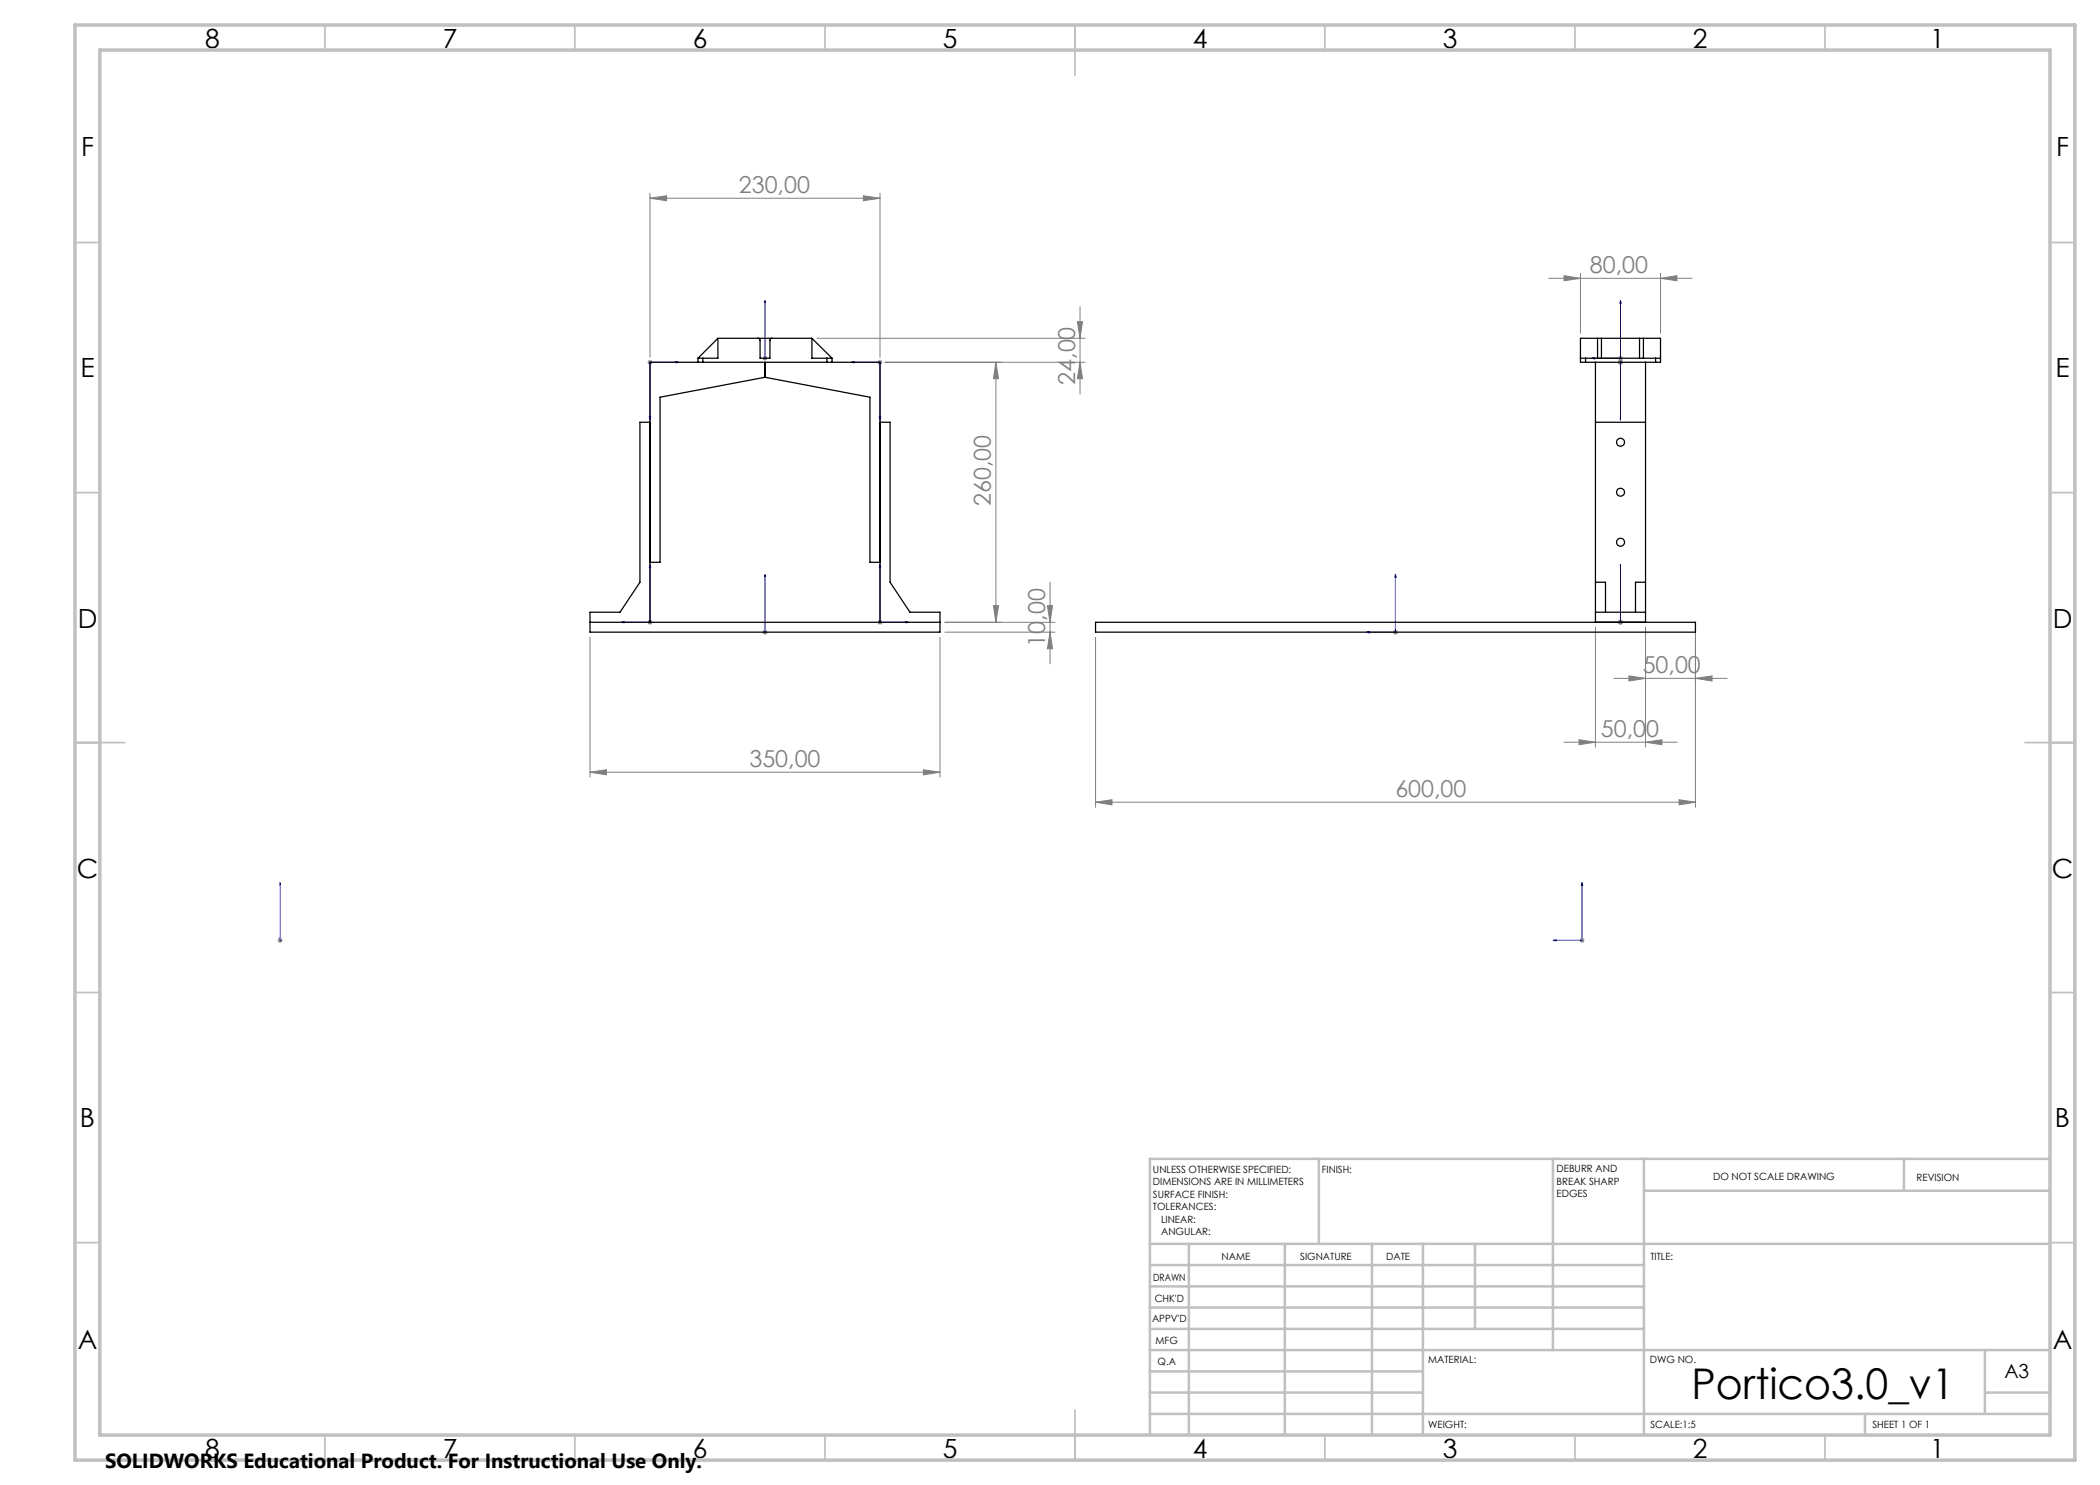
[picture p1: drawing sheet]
<svg xmlns="http://www.w3.org/2000/svg" width="420mm" height="297mm" viewBox="0 0 420 297" stroke-linecap="round" stroke-linejoin="round" font-family="sans-serif">
<g fill="none" stroke="#00f" stroke-width=".2">
<path d="M135.2 72.3l.5 .2-.5 .1zM135.7 72.5h-5.7v11.5M153 71.5v.3zM153 60.1v.6v-.6M153 71.6h.1M153 60.1v11.5M170.2 72.5l.6-.2v.3zM170.2 72.5h5.8v11.5M318.3 71.6l.6-.1v.3zM324.1 72.3v.3zM324.1 60.1l.1 .6h-.2zM324.1 72.5h.1"/>
<path d="M324.1 60.1v11.5h-5.8M324.1 72.5v11.5M129.9 83.4h.2l-.1 .6zM175.9 83.4h.2l-.1 .6zM324.1 84v-.6v.6M130 112.9l.1 .6h-.2zM130 112.9v11.6h-5.8M153 114.9v.6v-.6M153 114.9v11.5M176 112.9l.1 .6h-.2zM176 112.9v11.6h5.8M279.1 114.9l.2 .6h-.4z"/>
<path d="M279.1 114.9v11.5h-5.8M324.1 112.9v.6v-.6M324.1 112.9v11.6M124.2 124.5l.6-.2v.3zM153 126.3v.3zM153 126.4h.1M181.2 124.3l.6 .2-.6 .1zM273.3 126.4l.6-.1v.3zM324.1 124.3v.3zM324.1 124.5h.1M56 176.5v.6v-.6M56 176.5v11.6"/>
<path d="M316.4 176.5l.1 .6h-.2zM316.4 176.5v11.6h-5.7M56 187.9v.3zM56 188.1h.1M310.7 188.1l.5-.2v.3z"/>
</g>
<g fill="none" stroke="#808080" stroke-width=".2">
<path d="M130 39.6l3.3-.4v.9zM130 38.7v32.7M130 39.6h46M172.7 39.2l3.3 .4-3.3 .5zM176 38.7v32.7M309.7 55.7h28.8M312.8 55.1l3.3 .6-3.3 .5zM316.1 54.6v12M332.1 55.7l3.3-.6v1.1zM332.1 54.6v12M129.5 72.5h1M129.6 72.1l.8 .7"/>
<path d="M130 72v1M130.4 72.1l-.8 .7M152.5 71.6h1M152.6 71.3l.8 .7M153 71.2v.9M153.4 71.3l-.8 .7M163.4 67.7h53.6M175.5 72.5h1M175.6 72.1l.8 .7M176 72v1M176.4 72.1l-.8 .7M177 72.5h40"/>
<path d="M199.2 72.5l.5 3.2h-1zM199.2 72.5v52M215.5 64.3h1l-.5 3.4zM216 72.5l.5 3.2h-1zM216 61.3v17.5M323.6 72.5h1M323.6 71.6h1M323.7 72.1l.7 .7M323.7 71.3l.7 .7M324.1 71.2v1.8M324.4 72.1l-.7 .7M324.4 71.3l-.7 .7"/>
<path d="M210 116.4v16.4M118 127.5v27.9M129.5 124.5h1M129.6 124.1l.8 .7M130 124v1M130.4 124.1l-.8 .7M152.5 126.4h1M152.6 126.1l.8 .7M153 125.9v1.1M153.4 126.1l-.8 .7M175.5 124.5h1M175.6 124.1l.8 .7"/>
<path d="M176 124v1M176.4 124.1l-.8 .7M188 127.5v27.9M189 124.5h22M189 126.4h22M198.7 121.1h1l-.5 3.4zM209.5 121.1h1l-.5 3.4zM210 126.4l.5 3.3h-1zM219.1 127.5v34M278.6 126.4h1M278.7 126.1l.8 .7M279.1 125.9v1.1"/>
<path d="M279.5 126.1l-.8 .7M319.1 125.4v24M322.8 135.7h22.6M323.6 124.5h1M323.7 124.1l.7 .7M324.1 124v1M324.4 124.1l-.7 .7M325.8 135.2l3.3 .5-3.3 .5zM329.1 125.4v24M339.1 135.7l3.3-.5v1zM339.1 125.4v36.1M118 154.4l3.3-.5v1.1z"/>
<path d="M118 154.4h70M184.7 153.9l3.3 .5-3.3 .6zM312.7 148.4h22.8M315.8 148l3.3 .4-3.3 .5zM329.1 148.4l3.3-.4v.9zM335.8 159.9l3.3 .5-3.3 .6zM219.1 160.4l3.3-.5v1.1zM219.1 160.4h120M55.5 188.1h1M55.7 187.7l.7 .7M56 187.6v1M56.4 187.7l-.7 .7"/>
<path d="M315.9 188.1h1M316.1 187.7l.7 .7M316.4 187.6v1M316.8 187.7l-.7 .7"/>
</g>
<g fill="none" stroke="#c0c0c0" stroke-width=".35">
<path d="M65 5v5M115 5v5M165 5v5M215 5v10M265 5v5M315 5v5M365 5v5M15 48.5h5M410 48.5h5M15 98.5h5M410 98.5h5M15 148.5h10"/>
<path d="M405 148.5h10M15 198.5h5M410 198.5h5M15 248.5h5M410 248.5h5M65 287v5M115 287v5M165 287v5M215 282v10M265 287v5M315 287v5M365 287v5"/>
</g>
<g fill="none" stroke="#c0c0c0" stroke-width=".5">
<path d="M263.8 231.8v17M310.6 231.8v38.2M328.8 231.8v55.2M328.8 238.2h81.2M380.8 231.8v6.4M410 231.8h-180v55.2M230 248.8h180M230 257.3h98.8M230 253h98.8M237.8 248.8v38.2M257 248.8v38.2M274.4 248.8v38.2"/>
<path d="M284.6 248.8v38.2M295 248.8v17M230 265.8h98.8M230 261.5h98.8M230 278.5h54.6M230 274.3h54.6M230 270h180M397 278.5h13M397 270v12.8M230 282.8h180M373 282.8v4.2"/>
</g>
<path d="M15 5h400v287h-400zM20 10h390v277h-390z" fill="none" stroke="#c0c0c0" stroke-width=".7"/>
<g fill="#00f">
<path d="M56 187.9v.3zM56 176.5v.6zM135.2 72.3v.3l.5-.1zM129.9 83.4l.1 .6 .1-.6zM153 71.5v.3zM153 60.1v.6zM181.2 124.3l.6 .2-.6 .1zM176 112.9l.1 .6h-.2zM153 126.3v.3zM153 114.9v.6zM170.2 72.5l.6-.2v.3zM175.9 83.4h.2l-.1 .6zM124.2 124.5l.6 .1v-.3zM130 112.9l-.1 .6h.2z"/>
<path d="M310.7 188.1l.5 .1v-.3zM316.4 176.5l-.1 .6h.2zM324.1 72.3v.3zM324.1 83.4v.6zM318.3 71.6l.6 .2v-.3zM324.1 60.1l-.1 .6h.2zM324.1 124.3v.3zM324.1 112.9v.6zM273.3 126.4l.6 .2v-.3zM279.1 114.9l-.2 .6h.4zM324.1 72.3v.3zM324.1 83.4v.6zM324.1 124.3v.3zM324.1 112.9v.6z"/>
</g>
<g fill="#808080">
<path d="M118 154.4l3.3-.5v1.1zM184.7 153.9l3.3 .5-3.3 .6zM219.1 160.4l3.3-.5v1.1zM335.8 159.9l3.3 .5-3.3 .6zM312.8 55.1l3.3 .6-3.3 .5zM332.1 55.7l3.3-.6v1.1z"/>
<path d="M130 39.6l3.3-.4v.9zM172.7 39.2l3.3 .4-3.3 .5z"/>
<path d="M325.8 135.2l3.3 .5-3.3 .5zM339.1 135.7l3.3-.5v1z"/>
<path d="M198.7 121.1h1l-.5 3.4zM199.2 72.5l.5 3.2h-1zM216 72.5l.5 3.2h-1zM215.5 64.3h1l-.5 3.4z"/>
<path d="M209.5 121.1h1l-.5 3.4zM210 126.4l.5 3.3h-1z"/>
<path d="M315.8 148l3.3 .4-3.3 .5zM329.1 148.4l3.3-.4v.9z"/>
</g>
<g fill="none" stroke="#000" stroke-width=".25">
<path d="M139.6 71.6v.9M140.6 71.6v.9M143.6 67.7v3.9h-4M143.6 67.7h18.8M143.6 67.7l-4 3.9M151.6 67.7h.2l.2 .3v3.6h2v-3.6l.4-.3M153 75.5l-21 3.9v33.1h-2M153 75.5l21 3.9v33.1h2M153 72.5v3M162.4 67.7v3.9h4M162.4 67.7l4 3.9M165.4 71.6v.9"/>
<path d="M166.4 71.6v.9M316.1 71.6h16M316.1 67.7h16v4.8h-16zM317.1 71.6v.9M319.1 72.5v52M319.5 67.7v3.9M320.3 67.7v3.9M327.9 67.7v3.9M328.7 67.7v3.9M329.1 72.5v52M331.1 71.6v.9M130 84.5h-2v31.9l-4 6h-6v4h70v-4h-6l-4-6v-31.9h-2"/>
<path d="M319.1 84.5h10M319.1 116.4h2v6M329.1 116.4h-2v6M118 124.5h70M130 124.5v-52h46v52M219.1 124.5h120v1.9h-120zM319.1 122.4h10"/>
<circle cx="324.1" cy="98.4" r=".8"/>
<circle cx="324.1" cy="88.5" r=".8"/>
<circle cx="324.1" cy="108.5" r=".8"/>
</g>
<text font-size="8.5" x="338.3" y="279.7">Portico3.0_v1</text>
<g font-size="5.3">
<text x="41" y="9.5">8</text>
<text x="88.5" y="9.5">7</text>
<text x="138.5" y="9.5">6</text>
<text x="188.5" y="9.5">5</text>
<text x="238.5" y="9.5">4</text>
<text x="288.5" y="9.5">3</text>
<text x="338.5" y="9.5">2</text>
<text x="386" y="9.5">1</text>
<text x="16.2" y="31.3">F</text>
<text x="411.2" y="31.3">F</text>
<text x="16.1" y="75.5">E</text>
<text x="411.1" y="75.5">E</text>
<text x="15.5" y="125.5">D</text>
<text x="410.5" y="125.5">D</text>
<text x="15.4" y="175.5">C</text>
<text x="410.4" y="175.5">C</text>
<text x="16" y="225.5">B</text>
<text x="411" y="225.5">B</text>
<text x="15.5" y="269.8">A</text>
<text x="410.5" y="269.8">A</text>
<text x="41" y="291.5">8</text>
<text x="88.5" y="291.5">7</text>
<text x="138.5" y="291.5">6</text>
<text x="188.5" y="291.5">5</text>
<text x="238.5" y="291.5">4</text>
<text x="288.5" y="291.5">3</text>
<text x="338.5" y="291.5">2</text>
<text x="386" y="291.5">1</text>
</g>
<g font-size="4.7" fill="#808080">
<text x="147.8" y="38.6">230,00</text>
<text x="318" y="54.6">80,00</text>
<text x="215" y="77" transform="rotate(-90 215 77)">24,00</text>
<text x="198.2" y="101.2" transform="rotate(-90 198.2 101.2)">260,00</text>
<text x="209" y="129.3" transform="rotate(-90 209 129.3)">10,00</text>
<text x="328.5" y="134.7">50,00</text>
<text x="320.2" y="147.4">50,00</text>
<text x="149.9" y="153.4">350,00</text>
<text x="279.1" y="159.4">600,00</text>
</g>
<text font-size="4.1" x="21" y="293.7">SOLIDWORKS Educational Product. For Instructional Use Only.</text>
<text font-size="3.9" x="400.9" y="275.5">A3</text>
<g font-size="2">
<text x="230.6" y="234.6">UNLESS OTHERWISE SPECIFIED:</text>
<text x="230.6" y="237.1">DIMENSIONS ARE IN MILLIMETERS</text>
<text x="230.6" y="239.6">SURFACE FINISH:</text>
<text x="264.4" y="234.6">FINISH:</text>
<text x="311.3" y="234.5">DEBURR AND</text>
<text x="311.3" y="237">BREAK SHARP</text>
<text x="311.3" y="239.5">EDGES</text>
<text x="342.6" y="236">DO NOT SCALE DRAWING</text>
<text x="383.3" y="236.2">REVISION</text>
<text x="230.6" y="242.1">TOLERANCES:</text>
<text x="232.2" y="244.6">LINEAR:</text>
<text x="232.2" y="247.1">ANGULAR:</text>
<text x="244.3" y="252">NAME</text>
<text x="260" y="251.9">SIGNATURE</text>
<text x="277.2" y="251.9">DATE</text>
<text x="330.1" y="251.9">TITLE:</text>
<text x="230.6" y="256.1">DRAWN</text>
<text x="230.9" y="260.3">CHK'D</text>
<text x="230.4" y="264.4">APPV'D</text>
<text x="231.1" y="268.8">MFG</text>
<text x="231.5" y="273">Q.A</text>
<text x="285.6" y="272.5">MATERIAL:</text>
<text x="330" y="272.5">DWG NO.</text>
<text x="285.6" y="285.5">WEIGHT:</text>
<text x="330.1" y="285.6">SCALE:1:5</text>
<text x="374.5" y="285.6">SHEET 1 OF 1</text>
</g>
</svg>
